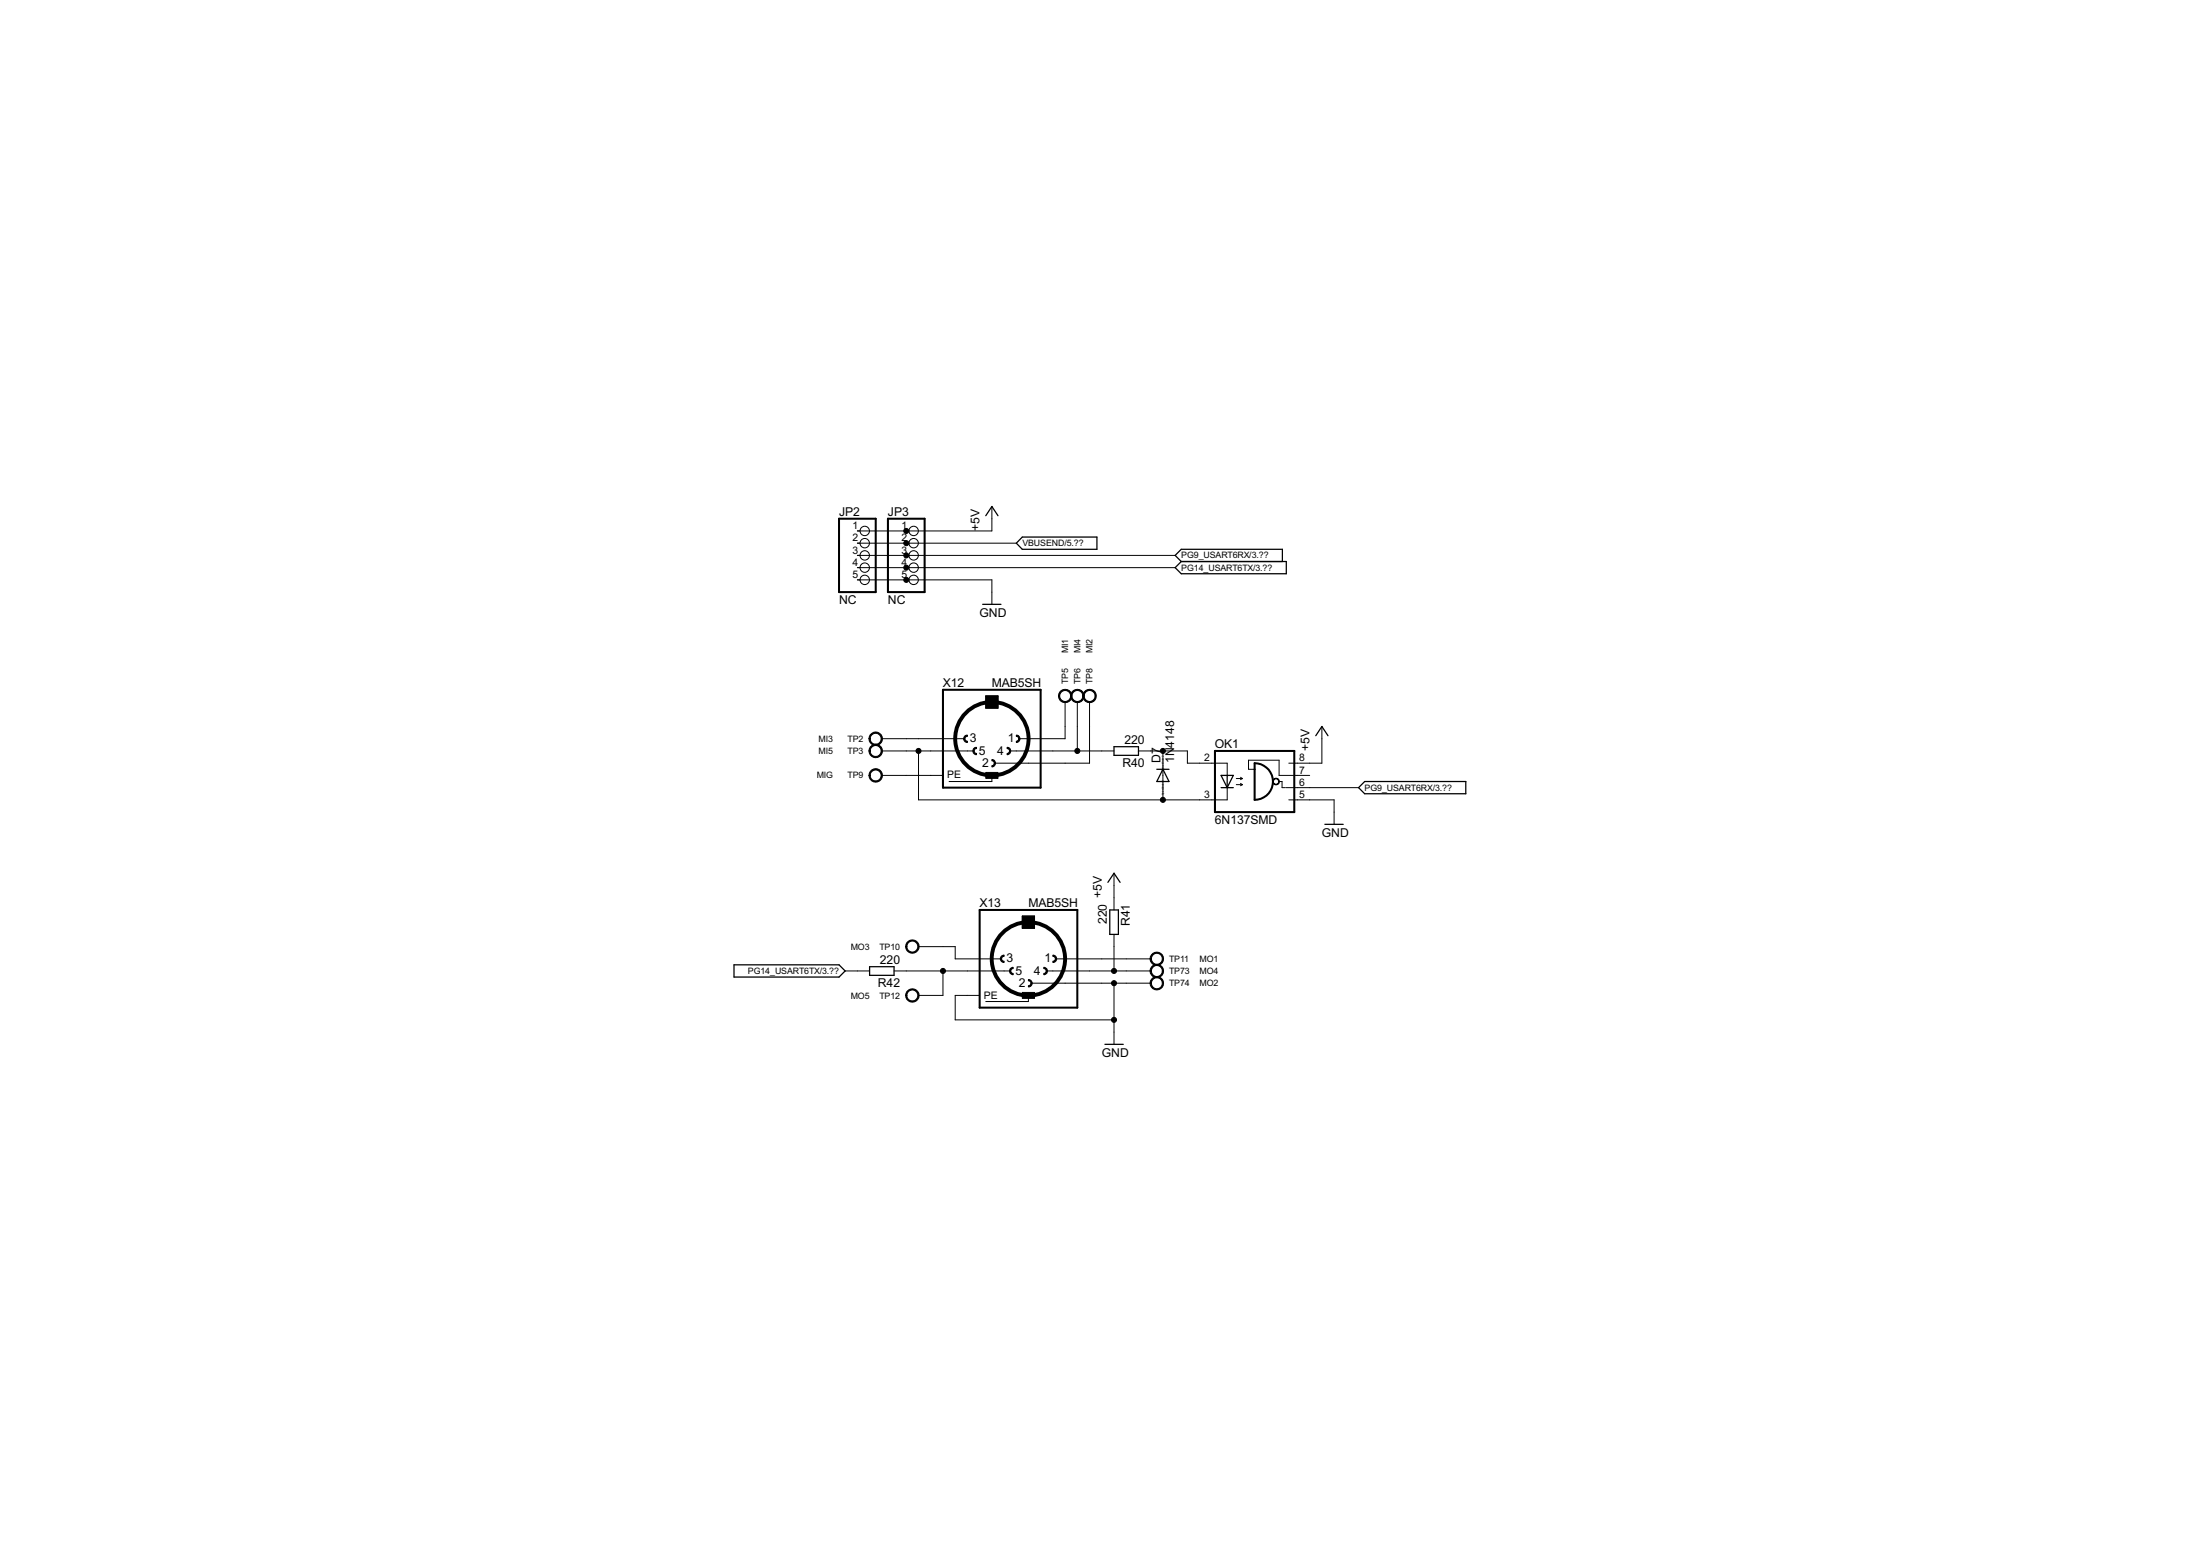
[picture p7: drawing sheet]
<svg xmlns="http://www.w3.org/2000/svg" width="297mm" height="210mm" viewBox="0 0 297 210" stroke-linecap="round" stroke-linejoin="round" font-family="sans-serif">
<g fill="none" stroke="#000" stroke-width=".17">
<path d="M133.1 69.6l.8-1.2 .8 1.2M138 72.5h10.1v1.6h-10.1l-.8-.8zM159.5 75.8l-.8-.8 .8-.9h13.6v1.7M159.5 75.8h14.2v1.6h-14.2l-.8-.8zM132.7 81.6h2.4M177.7 99.3l.8-1.2 .8 1.2M149.6 119.1l.8-1.2 .8 1.2M150.4 100.8h3.3v1.2h-3.3zM156.2 103.8h1.6M157 103.8l.8 1.7h-1.6zM164.9 104.7h1.6l-.8 1.6zM164.9 106.3h1.6"/>
<path d="M165.7 104.7v1.6M178.9 111.3h2.5M183.4 106.3l.9-.8h13.6v1.6h-13.6zM99.1 130.2h14.2l.8 .9-.8 .8h-14.2zM117.4 130.5h3.3v1.2h-3.3zM149.8 122.8h1.2v3.3h-1.2zM149.2 141h2.5"/>
</g>
<g fill="#000" stroke="#000" stroke-width=".14">
<path d="M117.5 99.2a.91 .91 0 0 1 1.5 0 .91 .91 0 0 1-.5 1.4 .91 .91 0 0 1-1.2-.9h.2a.75 .75 0 0 1 1.1-.6 .75 .75 0 0 1 .1 1.3 .75 .75 0 0 1-1.2-.5v-.2h-.2z" fill-rule="evenodd"/>
<path d="M130.1 99.7h.2l.1 .2 .2 .2v.1a.49 .49 0 0 1-.5-.5z" fill-rule="evenodd"/>
<path d="M130.3 99.3l.3-.1v.2l-.2 .1-.1 .2h-.2z" fill-rule="evenodd"/>
<path d="M137.2 99.2a.45 .45 0 0 1 .5 .5h-.2a.29 .29 0 0 0-.3-.3z" fill-rule="evenodd"/>
<path d="M143.3 93.2a.9 .9 0 0 1 1.3 .4 .9 .9 0 0 1-.6 1.2 .9 .9 0 0 1-1.1-.9h.2a.74 .74 0 0 1 1-.7 .74 .74 0 0 1 .2 1.3 .74 .74 0 0 1-1.2-.3v-.3h-.2l.1-.2z" fill-rule="evenodd"/>
<path d="M144.7 93.4a.91 .91 0 0 1 1.5 .1 .91 .91 0 0 1-.5 1.3 .91 .91 0 0 1-1.2-.9h.2a.74 .74 0 0 1 1-.7 .74 .74 0 0 1 .3 1.3 .74 .74 0 0 1-1.2-.3l-.1-.3h-.2z" fill-rule="evenodd"/>
<path d="M146.4 93.4a.91 .91 0 0 1 1.5 .1 .91 .91 0 0 1-.5 1.3 .91 .91 0 0 1-1.2-.9h.2a.74 .74 0 0 1 1-.7 .74 .74 0 0 1 .2 1.3 .74 .74 0 0 1-1.2-.3v-.3h-.2z" fill-rule="evenodd"/>
<path d="M117.5 100.8a.91 .91 0 0 1 1.5 0 .91 .91 0 0 1-.5 1.4 .91 .91 0 0 1-1.2-.8h.2a.75 .75 0 0 1 1.1-.6 .75 .75 0 0 1 .1 1.2 .75 .75 0 0 1-1.2-.4v-.2h-.2z" fill-rule="evenodd"/>
<path d="M117.5 104.1a.91 .91 0 0 1 1.5 0 .91 .91 0 0 1-.5 1.4 .91 .91 0 0 1-1.2-.8h.2a.75 .75 0 0 1 1.1-.6 .75 .75 0 0 1 .1 1.2 .75 .75 0 0 1-1.2-.4v-.2h-.2z" fill-rule="evenodd"/>
<path d="M131.4 101.4h.1l.1 .2 .2 .1v.2a.49 .49 0 0 1-.4-.5z" fill-rule="evenodd"/>
<path d="M131.4 101.1l.3-.2h.1v.1a.29 .29 0 0 0-.3 .4h-.1z" fill-rule="evenodd"/>
<path d="M134.2 103h.2a.52 .52 0 0 1-.5 .5v-.1l.3-.1z" fill-rule="evenodd"/>
<path d="M133.9 102.5a.45 .45 0 0 1 .5 .5h-.2a.29 .29 0 0 0-.3-.3z" fill-rule="evenodd"/>
<path d="M136 101.7l.2-.1 .1-.2h.2a.47 .47 0 0 1-.5 .5z" fill-rule="evenodd"/>
<path d="M136 100.9a.45 .45 0 0 1 .5 .5h-.2l-.1-.3-.2-.1z" fill-rule="evenodd"/>
<path d="M137.5 99.7h.2a.49 .49 0 0 1-.5 .5v-.1l.3-.2z" fill-rule="evenodd"/>
<path d="M172 105.1a.46 .46 0 0 1 .7 .2 .46 .46 0 0 1-.3 .6 .46 .46 0 0 1-.6-.4h.1a.36 .36 0 0 1 .5-.3 .36 .36 0 0 1 .2 .5 .36 .36 0 0 1-.6 0l-.1-.2h-.1z" fill-rule="evenodd"/>
<path d="M122.4 127.2a.91 .91 0 0 1 1.5 0 .91 .91 0 0 1-.4 1.4 .91 .91 0 0 1-1.2-.8h.1a.74 .74 0 0 1 1.1-.6 .74 .74 0 0 1 .2 1.2 .74 .74 0 0 1-1.2-.4l-.1-.2h-.1z" fill-rule="evenodd"/>
<path d="M122.4 133.8a.91 .91 0 0 1 1.5 0 .91 .91 0 0 1-.4 1.4 .91 .91 0 0 1-1.2-.8h.1a.74 .74 0 0 1 1.1-.6 .74 .74 0 0 1 .2 1.2 .74 .74 0 0 1-1.2-.4l-.1-.2h-.1z" fill-rule="evenodd"/>
<path d="M135.1 129.4h.1l.1 .3 .3 .1v.1a.49 .49 0 0 1-.5-.5z" fill-rule="evenodd"/>
<path d="M135.1 129.1l.4-.2h.1v.2a.33 .33 0 0 0-.4 .3h-.1z" fill-rule="evenodd"/>
<path d="M136.3 131.1h.2l.1 .2 .2 .1v.2a.49 .49 0 0 1-.5-.5z" fill-rule="evenodd"/>
<path d="M136.4 130.8l.4-.2v.1l-.2 .1-.1 .3h-.2z" fill-rule="evenodd"/>
<path d="M138.9 133.1a.33 .33 0 0 0 .3-.4h.2a.49 .49 0 0 1-.5 .5z" fill-rule="evenodd"/>
<path d="M138.9 132.2a.49 .49 0 0 1 .5 .5h-.2a.3 .3 0 0 0-.3-.3z" fill-rule="evenodd"/>
<path d="M140.9 131.4l.3-.1 .1-.2h.1a.45 .45 0 0 1-.5 .5z" fill-rule="evenodd"/>
<path d="M140.9 130.6a.49 .49 0 0 1 .5 .5h-.1l-.1-.3-.3-.1z" fill-rule="evenodd"/>
<path d="M142.2 129.8l.2-.1 .1-.3h.2a.49 .49 0 0 1-.5 .5z" fill-rule="evenodd"/>
<path d="M142.2 128.9a.49 .49 0 0 1 .5 .5h-.2a.33 .33 0 0 0-.3-.3z" fill-rule="evenodd"/>
<path d="M155.7 128.7a.91 .91 0 0 1 1.3 .4 .91 .91 0 0 1-.6 1.2 .91 .91 0 0 1-1.1-.9h.1a.74 .74 0 0 1 1.1-.7 .74 .74 0 0 1 .2 1.2 .74 .74 0 0 1-1.2-.3l-.1-.2h-.1v-.3z" fill-rule="evenodd"/>
<path d="M155.5 130.5a.91 .91 0 0 1 1.4 .1 .91 .91 0 0 1-.5 1.4 .91 .91 0 0 1-1.1-.9h.1a.74 .74 0 0 1 1.1-.7 .74 .74 0 0 1 .2 1.2 .74 .74 0 0 1-1.2-.3l-.1-.2h-.1z" fill-rule="evenodd"/>
<path d="M155.5 132.2a.91 .91 0 0 1 1.4 0 .91 .91 0 0 1-.5 1.4 .91 .91 0 0 1-1.1-.9h.1a.74 .74 0 0 1 1.1-.7 .74 .74 0 0 1 .2 1.2 .74 .74 0 0 1-1.2-.3l-.1-.2h-.1z" fill-rule="evenodd"/>
<circle cx="122.4" cy="71.7" r=".34"/>
<circle cx="122.4" cy="78.3" r=".34"/>
<circle cx="122.4" cy="75" r=".34"/>
<circle cx="122.4" cy="76.6" r=".34"/>
<circle cx="122.4" cy="73.3" r=".34"/>
<circle cx="124" cy="101.4" r=".34"/>
<circle cx="145.5" cy="101.4" r=".34"/>
<circle cx="157" cy="101.4" r=".34"/>
<circle cx="157" cy="108" r=".34"/>
<circle cx="127.3" cy="131.1" r=".34"/>
<circle cx="150.4" cy="137.7" r=".34"/>
<circle cx="150.4" cy="132.7" r=".34"/>
<circle cx="150.4" cy="131.1" r=".34"/>
</g>
<g fill="none" stroke="#000" stroke-width=".14">
<path d="M115.8 78.3h18.1v3.3M115.8 73.3h21.4M115.8 75h42.9M115.8 76.6h42.9M133.9 68.4v3.3h-18.1M119.1 99.7h11.1M133.1 93.9h1.6v1.7h-1.6zM143.8 94.8v4.9h-6.2M145.5 94.8v6.6M147.1 94.8v8.2h-12.8M178.5 98.1v4.9h-4.5M119.1 101.4h12.3"/>
<path d="M119.1 104.7h8.2M124 101.4v6.6h41.7v-1.7M133.9 104.7v.8h-5.8M136.4 101.4h14M150.4 117.9v4.9M153.7 101.4h6.6v1.6h5.4v1.7M157 101.4v6.6M166.9 105.1h.8M166.9 105.9h.8M167.5 104.9l.2 .2M167.5 105.7l.2 .2M167.7 105.1l-.2 .1"/>
<path d="M167.7 105.9l-.2 .2M169.4 103.8h-.8v-1.2h4.1v2.1h4.1M172.7 105.5h.4v.8h.4M173.6 106.3h9.8M174 108h6.1v3.3M114.1 131.1h3.3M120.7 131.1h15.7M124 127.8h5v1.6h6.1M127.3 131.1v3.3h-3.3M132.3 134.4h-3.3v3.3h21.4M138 123.7h1.7v1.6h-1.7zM138.9 134.4v.8h-5.8"/>
<path d="M139.3 132.7h16.1M141.3 131.1h14.1M142.6 129.4h12.8M150.4 126.1v5M150.4 132.7v8.3"/>
<circle cx="116.8" cy="76.6" r=".64"/>
<circle cx="116.8" cy="71.7" r=".64"/>
<circle cx="116.8" cy="73.3" r=".64"/>
<circle cx="116.8" cy="75" r=".64"/>
<circle cx="116.8" cy="78.3" r=".64"/>
<circle cx="123.4" cy="71.7" r=".64"/>
<circle cx="123.4" cy="73.3" r=".64"/>
<circle cx="123.4" cy="78.3" r=".64"/>
<circle cx="123.4" cy="76.6" r=".64"/>
<circle cx="123.4" cy="75" r=".64"/>
</g>
<path d="M113.3 70h4.9v9.9h-4.9zM119.9 70h4.9v9.9h-4.9zM127.3 93.1h13.2v13.2h-13.2zM164 101.4h10.8v8.2h-10.8zM169.4 103a2.48 2.48 0 0 1 2.5 2.5 2.48 2.48 0 0 1-2.5 2.5zM132.3 122.8h13.2v13.2h-13.2z" fill="none" stroke="#000" stroke-width=".28"/>
<g fill="none" stroke="#000" stroke-width=".53">
<circle cx="133.9" cy="99.7" r="5"/>
<circle cx="138.9" cy="129.4" r="5"/>
</g>
<path d="M133.1 93.9h1.6v1.7h-1.6zM133.1 104.3h1.6v.8h-1.6zM138 123.7h1.7v1.6h-1.7zM138 134h1.7v.8h-1.7z" fill="#000" stroke="#000" stroke-width=".14"/>
<g font-size="1.8">
<text x="113.3" y="69.6">JP2</text>
<text x="119.9" y="69.6">JP3</text>
<text x="132.3" y="71.7" transform="rotate(-90 132.3 71.7)">+5V</text>
<text x="113.3" y="81.6">NC</text>
<text x="119.9" y="81.6">NC</text>
<text x="132.3" y="83.2">GND</text>
<text x="127.3" y="92.7">X12</text>
<text x="133.9" y="92.7">MAB5SH</text>
<text x="130.9" y="100.2">3</text>
<text x="132.2" y="101.9">5</text>
<text x="134.7" y="101.9">4</text>
<text x="136.1" y="100.2">1</text>
<text x="151.8" y="100.4">220</text>
<text x="158.5" y="100.9" transform="rotate(-90 158.5 100.9)">4148</text>
<text x="164" y="101">OK1</text>
<text x="176.8" y="101.4" transform="rotate(-90 176.8 101.4)">+5V</text>
<text x="132.6" y="103.5">2</text>
<text x="151.5" y="103.5">R40</text>
<text x="156.7" y="103" transform="rotate(-90 156.7 103)">D7</text>
<text x="158.5" y="103" transform="rotate(-90 158.5 103)">1N</text>
<text x="164" y="111.3">6N137SMD</text>
<text x="178.5" y="112.9">GND</text>
<text x="132.3" y="122.4">X13</text>
<text x="138.9" y="122.4">MAB5SH</text>
<text x="148.8" y="121.2" transform="rotate(-90 148.8 121.2)">+5V</text>
<text x="149.4" y="124.7" transform="rotate(-90 149.4 124.7)">220</text>
<text x="152.6" y="125" transform="rotate(-90 152.6 125)">R41</text>
<text x="118.8" y="130.1">220</text>
<text x="135.9" y="129.9">3</text>
<text x="137.1" y="131.7">5</text>
<text x="139.6" y="131.6">4</text>
<text x="141" y="129.9">1</text>
<text x="118.5" y="133.2">R42</text>
<text x="137.5" y="133.2">2</text>
<text x="148.8" y="142.6">GND</text>
</g>
<g font-size="1.6">
<text x="115.1" y="71.4">1</text>
<text x="121.7" y="71.4">1</text>
<text x="115.1" y="73.1">2</text>
<text x="115.1" y="74.7">3</text>
<text x="115.1" y="76.4">4</text>
<text x="121.7" y="73.1">2</text>
<text x="121.7" y="74.7">3</text>
<text x="121.7" y="76.4">4</text>
<text x="115.1" y="78">5</text>
<text x="121.7" y="78">5</text>
<text x="127.9" y="105.1">PE</text>
<text x="162.6" y="102.8">2</text>
<text x="162.6" y="107.7">3</text>
<text x="175.4" y="106.1">6</text>
<text x="175.4" y="102.8">8</text>
<text x="175.4" y="107.7">5</text>
<text x="175.4" y="104.4">7</text>
<text x="132.8" y="134.8">PE</text>
</g>
<g font-size="1.3">
<text x="138" y="73.7">VBUSEND/5.??</text>
<text x="159.5" y="75.4">PG9_USART6RX/3.??</text>
<text x="159.5" y="77">PG14_USART6TX/3.??</text>
<text x="144.2" y="88.2" transform="rotate(-90 144.2 88.2)">MI1</text>
<text x="145.9" y="88.2" transform="rotate(-90 145.9 88.2)">MI4</text>
<text x="147.5" y="88.2" transform="rotate(-90 147.5 88.2)">MI2</text>
<text x="144.2" y="92.3" transform="rotate(-90 144.2 92.3)">TP5</text>
<text x="145.9" y="92.3" transform="rotate(-90 145.9 92.3)">TP6</text>
<text x="147.5" y="92.3" transform="rotate(-90 147.5 92.3)">TP8</text>
<text x="110.5" y="100.1">MI3</text>
<text x="110.5" y="101.8">MI5</text>
<text x="114.4" y="100.1">TP2</text>
<text x="114.4" y="101.8">TP3</text>
<text x="110.3" y="105.1">MIG</text>
<text x="114.4" y="105.1">TP9</text>
<text x="184.3" y="106.7">PG9_USART6RX/3.??</text>
<text x="101" y="131.5">PG14_USART6TX/3.??</text>
<text x="114.9" y="128.2">MO3</text>
<text x="118.7" y="128.2">TP10</text>
<text x="157.8" y="129.8">TP11</text>
<text x="157.8" y="131.5">TP73</text>
<text x="162" y="129.8">MO1</text>
<text x="162" y="131.5">MO4</text>
<text x="114.9" y="134.8">MO5</text>
<text x="118.7" y="134.8">TP12</text>
<text x="157.8" y="133.1">TP74</text>
<text x="162" y="133.1">MO2</text>
</g>
<g font-size=".4">
<text x="157.1" y="107.4" transform="rotate(-90 157.1 107.4)">SpiceOrder 1</text>
<text x="157.1" y="104.1" transform="rotate(-90 157.1 104.1)">SpiceOrder 2</text>
</g>
</svg>
